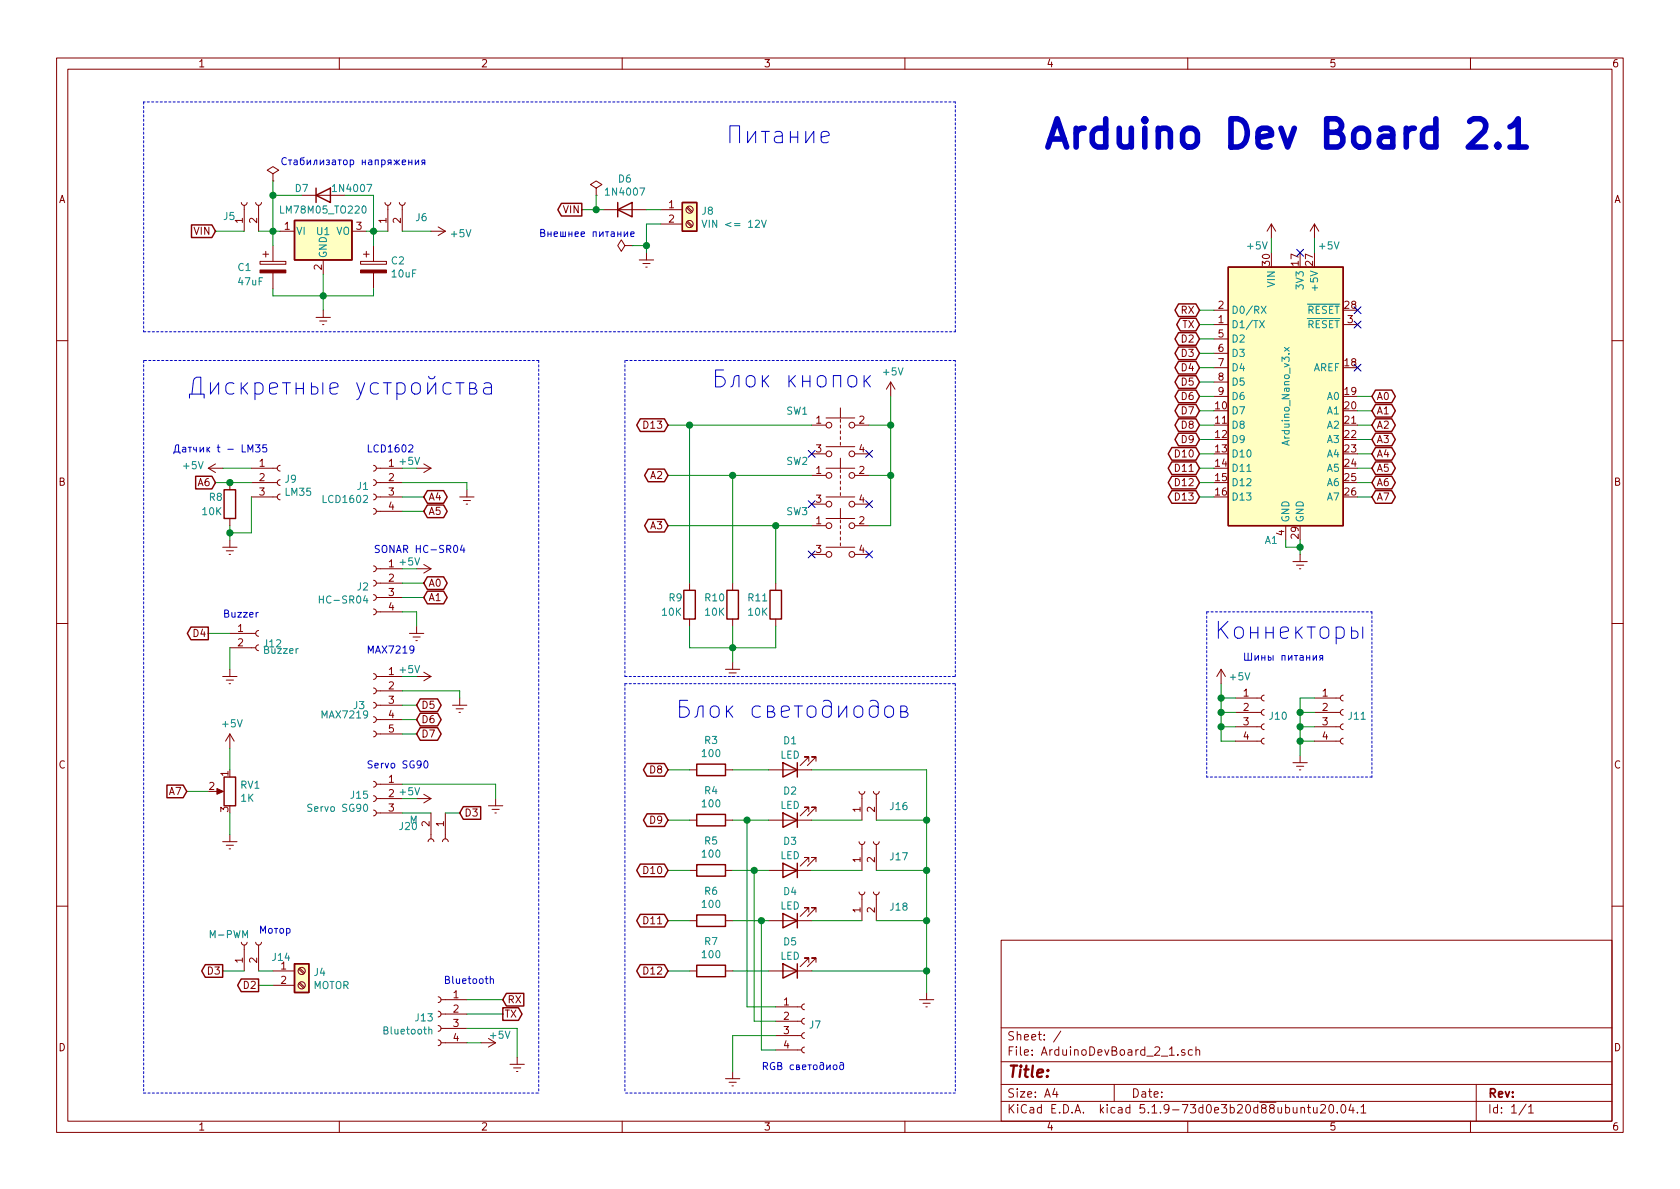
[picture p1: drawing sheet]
EESchema Schematic File Version 4
EELAYER 30 0
EELAYER END
$Descr A4 11693 8268
encoding utf-8
Sheet 1 1
Title ""
Date ""
Rev ""
Comp ""
Comment1 ""
Comment2 ""
Comment3 ""
Comment4 ""
$EndDescr
$Comp
L Connector:Screw_Terminal_01x02 J4
U 1 1
P 2100 6750
F 0 "J4" H 2180 6742 50  0000 L CNN
F 1 "MOTOR" H 2180 6651 50  0000 L CNN
F 2 "Connector_PinHeader_2.54mm:PinHeader_1x02_P2.54mm_Vertical" H 2100 6750 50  0001 C CNN
F 3 "~" H 2100 6750 50  0001 C CNN
	1    2100 6750
	1    0    0    -1  
$EndComp
$Comp
L Connector:Conn_01x04_Female J2
U 1 1
P 2600 4050
F 0 "J2" H 2628 4026 50  0000 L CNN
F 1 "HC-SR04" H 2628 3935 50  0000 L CNN
F 2 "Connector_PinSocket_2.54mm:PinSocket_1x04_P2.54mm_Vertical" H 2600 4050 50  0001 C CNN
F 3 "~" H 2600 4050 50  0001 C CNN
	1    2600 4050
	-1   0    0    -1  
$EndComp
Text GLabel 1550 6750 0    50   Output ~ 0
D3
$Comp
L power:Earth #PWR014
U 1 1
P 9050 3850
F 0 "#PWR014" H 9050 3600 50  0001 C CNN
F 1 "Earth" H 9050 3700 50  0001 C CNN
F 2 "" H 9050 3850 50  0001 C CNN
F 3 "~" H 9050 3850 50  0001 C CNN
	1    9050 3850
	1    0    0    -1  
$EndComp
$Comp
L power:+5V #PWR015
U 1 1
P 9150 1650
F 0 "#PWR015" H 9150 1500 50  0001 C CNN
F 1 "+5V" H 9250 1600 50  0000 C CNN
F 2 "" H 9150 1650 50  0001 C CNN
F 3 "" H 9150 1650 50  0001 C CNN
	1    9150 1650
	1    0    0    -1  
$EndComp
Wire Wire Line
	9150 1650 9150 1750
Text GLabel 8350 2350 0    50   BiDi ~ 0
D2
Wire Wire Line
	8450 2350 8350 2350
$Comp
L Connector:Conn_01x03_Female J9
U 1 1
P 1950 3350
F 0 "J9" H 1978 3376 50  0000 L CNN
F 1 "LM35" H 1978 3285 50  0000 L CNN
F 2 "Connector_PinSocket_2.54mm:PinSocket_1x03_P2.54mm_Vertical" H 1950 3350 50  0001 C CNN
F 3 "~" H 1950 3350 50  0001 C CNN
	1    1950 3350
	1    0    0    -1  
$EndComp
$Comp
L Device:R R8
U 1 1
P 1600 3500
F 0 "R8" H 1450 3550 50  0000 L CNN
F 1 "10K" H 1400 3450 50  0000 L CNN
F 2 "Resistor_THT:R_Axial_DIN0411_L9.9mm_D3.6mm_P12.70mm_Horizontal" V 1530 3500 50  0001 C CNN
F 3 "~" H 1600 3500 50  0001 C CNN
	1    1600 3500
	1    0    0    -1  
$EndComp
$Comp
L power:+5V #PWR019
U 1 1
P 1550 3250
F 0 "#PWR019" H 1550 3100 50  0001 C CNN
F 1 "+5V" V 1565 3378 50  0000 L CNN
F 2 "" H 1550 3250 50  0001 C CNN
F 3 "" H 1550 3250 50  0001 C CNN
	1    1550 3250
	0    -1   -1   0   
$EndComp
$Comp
L Regulator_Linear:LM78M05_TO220 U1
U 1 1
P 2250 1600
F 0 "U1" H 2250 1600 50  0000 C CNN
F 1 "LM78M05_TO220" H 2250 1750 50  0000 C CNN
F 2 "Package_TO_SOT_THT:TO-92_Wide" H 2250 1825 50  0001 C CIN
F 3 "http://www.fairchildsemi.com/ds/LM/LM78M05.pdf" H 2250 1550 50  0001 C CNN
	1    2250 1600
	1    0    0    -1  
$EndComp
$Comp
L power:Earth #PWR010
U 1 1
P 2250 2150
F 0 "#PWR010" H 2250 1900 50  0001 C CNN
F 1 "Earth" H 2250 2000 50  0001 C CNN
F 2 "" H 2250 2150 50  0001 C CNN
F 3 "~" H 2250 2150 50  0001 C CNN
	1    2250 2150
	1    0    0    -1  
$EndComp
$Comp
L Connector:Conn_01x02_Female J6
U 1 1
P 2700 1400
F 0 "J6" V 2592 1212 50  0000 R CNN
F 1 "Conn_01x02_Female" V 2547 1212 50  0001 R CNN
F 2 "Connector_PinHeader_2.54mm:PinHeader_1x02_P2.54mm_Vertical" H 2700 1400 50  0001 C CNN
F 3 "~" H 2700 1400 50  0001 C CNN
	1    2700 1400
	0    -1   -1   0   
$EndComp
$Comp
L Connector:Conn_01x02_Female J5
U 1 1
P 1700 1400
F 0 "J5" V 1600 1550 50  0000 R CNN
F 1 "Conn_01x02_Female" V 1547 1212 50  0001 R CNN
F 2 "Connector_PinHeader_2.54mm:PinHeader_1x02_P2.54mm_Vertical" H 1700 1400 50  0001 C CNN
F 3 "~" H 1700 1400 50  0001 C CNN
	1    1700 1400
	0    -1   -1   0   
$EndComp
Wire Wire Line
	2550 1600 2600 1600
$Comp
L power:+5V #PWR012
U 1 1
P 3000 1600
F 0 "#PWR012" H 3000 1450 50  0001 C CNN
F 1 "+5V" V 3015 1728 50  0000 L CNN
F 2 "" H 3000 1600 50  0001 C CNN
F 3 "" H 3000 1600 50  0001 C CNN
	1    3000 1600
	0    1    1    0   
$EndComp
Wire Wire Line
	3000 1600 2800 1600
Wire Wire Line
	1700 1600 1500 1600
Wire Wire Line
	1900 6750 1800 6750
Wire Wire Line
	1900 6850 1800 6850
Text GLabel 8350 3450 0    50   BiDi ~ 0
D13
$Comp
L power:+5V #PWR026
U 1 1
P 6200 2750
F 0 "#PWR026" H 6200 2600 50  0001 C CNN
F 1 "+5V" H 6215 2923 50  0000 C CNN
F 2 "" H 6200 2750 50  0001 C CNN
F 3 "" H 6200 2750 50  0001 C CNN
	1    6200 2750
	1    0    0    -1  
$EndComp
Text GLabel 4650 2950 0    50   BiDi ~ 0
D13
Text GLabel 4650 3300 0    50   BiDi ~ 0
A2
Text GLabel 4650 3650 0    50   BiDi ~ 0
A3
$Comp
L Device:R R11
U 1 1
P 5400 4200
F 0 "R11" H 5200 4250 50  0000 L CNN
F 1 "10K" H 5200 4150 50  0000 L CNN
F 2 "Resistor_THT:R_Axial_DIN0411_L9.9mm_D3.6mm_P12.70mm_Horizontal" V 5330 4200 50  0001 C CNN
F 3 "~" H 5400 4200 50  0001 C CNN
	1    5400 4200
	1    0    0    -1  
$EndComp
$Comp
L Device:R R10
U 1 1
P 5100 4200
F 0 "R10" H 4900 4250 50  0000 L CNN
F 1 "10K" H 4900 4150 50  0000 L CNN
F 2 "Resistor_THT:R_Axial_DIN0411_L9.9mm_D3.6mm_P12.70mm_Horizontal" V 5030 4200 50  0001 C CNN
F 3 "~" H 5100 4200 50  0001 C CNN
	1    5100 4200
	1    0    0    -1  
$EndComp
$Comp
L Device:R R9
U 1 1
P 4800 4200
F 0 "R9" H 4650 4250 50  0000 L CNN
F 1 "10K" H 4600 4150 50  0000 L CNN
F 2 "Resistor_THT:R_Axial_DIN0411_L9.9mm_D3.6mm_P12.70mm_Horizontal" V 4730 4200 50  0001 C CNN
F 3 "~" H 4800 4200 50  0001 C CNN
	1    4800 4200
	1    0    0    -1  
$EndComp
Wire Wire Line
	5100 4350 5100 4500
$Comp
L power:Earth #PWR023
U 1 1
P 5100 4600
F 0 "#PWR023" H 5100 4350 50  0001 C CNN
F 1 "Earth" H 5100 4450 50  0001 C CNN
F 2 "" H 5100 4600 50  0001 C CNN
F 3 "~" H 5100 4600 50  0001 C CNN
	1    5100 4600
	1    0    0    -1  
$EndComp
Text GLabel 9550 2950 2    50   BiDi ~ 0
A2
Text GLabel 9550 3050 2    50   BiDi ~ 0
A3
Wire Wire Line
	9550 3050 9450 3050
Wire Wire Line
	9550 2950 9450 2950
$Comp
L Device:LED D1
U 1 1
P 5500 5350
F 0 "D1" H 5500 5150 50  0000 C CNN
F 1 "LED" H 5500 5250 50  0000 C CNN
F 2 "LED_THT:LED_D5.0mm" H 5500 5350 50  0001 C CNN
F 3 "~" H 5500 5350 50  0001 C CNN
	1    5500 5350
	-1   0    0    1   
$EndComp
$Comp
L Device:LED D2
U 1 1
P 5500 5700
F 0 "D2" H 5500 5500 50  0000 C CNN
F 1 "LED" H 5500 5600 50  0000 C CNN
F 2 "LED_THT:LED_D5.0mm" H 5500 5700 50  0001 C CNN
F 3 "~" H 5500 5700 50  0001 C CNN
	1    5500 5700
	-1   0    0    1   
$EndComp
$Comp
L Device:LED D3
U 1 1
P 5500 6050
F 0 "D3" H 5500 5850 50  0000 C CNN
F 1 "LED" H 5500 5950 50  0000 C CNN
F 2 "LED_THT:LED_D5.0mm" H 5500 6050 50  0001 C CNN
F 3 "~" H 5500 6050 50  0001 C CNN
	1    5500 6050
	-1   0    0    1   
$EndComp
$Comp
L Device:LED D4
U 1 1
P 5500 6400
F 0 "D4" H 5500 6200 50  0000 C CNN
F 1 "LED" H 5500 6300 50  0000 C CNN
F 2 "LED_THT:LED_D5.0mm" H 5500 6400 50  0001 C CNN
F 3 "~" H 5500 6400 50  0001 C CNN
	1    5500 6400
	-1   0    0    1   
$EndComp
$Comp
L Device:LED D5
U 1 1
P 5500 6750
F 0 "D5" H 5500 6550 50  0000 C CNN
F 1 "LED" H 5500 6650 50  0000 C CNN
F 2 "LED_THT:LED_D5.0mm" H 5500 6750 50  0001 C CNN
F 3 "~" H 5500 6750 50  0001 C CNN
	1    5500 6750
	-1   0    0    1   
$EndComp
Wire Wire Line
	5650 5350 6450 5350
Wire Wire Line
	6450 5350 6450 5700
Wire Wire Line
	6450 6750 5650 6750
Connection ~ 6450 5700
Wire Wire Line
	6450 5700 6450 6050
Connection ~ 6450 6050
Wire Wire Line
	6450 6050 6450 6400
Connection ~ 6450 6400
Wire Wire Line
	6450 6400 6450 6750
$Comp
L power:Earth #PWR018
U 1 1
P 6450 6900
F 0 "#PWR018" H 6450 6650 50  0001 C CNN
F 1 "Earth" H 6450 6750 50  0001 C CNN
F 2 "" H 6450 6900 50  0001 C CNN
F 3 "~" H 6450 6900 50  0001 C CNN
	1    6450 6900
	1    0    0    -1  
$EndComp
Wire Wire Line
	6450 6900 6450 6750
Connection ~ 6450 6750
$Comp
L Device:R R3
U 1 1
P 4950 5350
F 0 "R3" V 4743 5350 50  0000 C CNN
F 1 "100" V 4834 5350 50  0000 C CNN
F 2 "Resistor_THT:R_Axial_DIN0411_L9.9mm_D3.6mm_P12.70mm_Horizontal" V 4880 5350 50  0001 C CNN
F 3 "~" H 4950 5350 50  0001 C CNN
	1    4950 5350
	0    1    1    0   
$EndComp
$Comp
L Device:R R4
U 1 1
P 4950 5700
F 0 "R4" V 4743 5700 50  0000 C CNN
F 1 "100" V 4834 5700 50  0000 C CNN
F 2 "Resistor_THT:R_Axial_DIN0411_L9.9mm_D3.6mm_P12.70mm_Horizontal" V 4880 5700 50  0001 C CNN
F 3 "~" H 4950 5700 50  0001 C CNN
	1    4950 5700
	0    1    1    0   
$EndComp
$Comp
L Device:R R5
U 1 1
P 4950 6050
F 0 "R5" V 4743 6050 50  0000 C CNN
F 1 "100" V 4834 6050 50  0000 C CNN
F 2 "Resistor_THT:R_Axial_DIN0411_L9.9mm_D3.6mm_P12.70mm_Horizontal" V 4880 6050 50  0001 C CNN
F 3 "~" H 4950 6050 50  0001 C CNN
	1    4950 6050
	0    1    1    0   
$EndComp
$Comp
L Device:R R6
U 1 1
P 4950 6400
F 0 "R6" V 4743 6400 50  0000 C CNN
F 1 "100" V 4834 6400 50  0000 C CNN
F 2 "Resistor_THT:R_Axial_DIN0411_L9.9mm_D3.6mm_P12.70mm_Horizontal" V 4880 6400 50  0001 C CNN
F 3 "~" H 4950 6400 50  0001 C CNN
	1    4950 6400
	0    1    1    0   
$EndComp
$Comp
L Device:R R7
U 1 1
P 4950 6750
F 0 "R7" V 4743 6750 50  0000 C CNN
F 1 "100" V 4834 6750 50  0000 C CNN
F 2 "Resistor_THT:R_Axial_DIN0411_L9.9mm_D3.6mm_P12.70mm_Horizontal" V 4880 6750 50  0001 C CNN
F 3 "~" H 4950 6750 50  0001 C CNN
	1    4950 6750
	0    1    1    0   
$EndComp
$Comp
L Connector:Conn_01x04_Female J7
U 1 1
P 5600 7100
F 0 "J7" H 5628 7076 50  0000 L CNN
F 1 "Conn_01x04_Female" H 5628 6985 50  0001 L CNN
F 2 "Connector_PinHeader_2.54mm:PinHeader_1x04_P2.54mm_Vertical" H 5600 7100 50  0001 C CNN
F 3 "~" H 5600 7100 50  0001 C CNN
	1    5600 7100
	1    0    0    -1  
$EndComp
$Comp
L power:Earth #PWR011
U 1 1
P 5100 7450
F 0 "#PWR011" H 5100 7200 50  0001 C CNN
F 1 "Earth" H 5100 7300 50  0001 C CNN
F 2 "" H 5100 7450 50  0001 C CNN
F 3 "~" H 5100 7450 50  0001 C CNN
	1    5100 7450
	1    0    0    -1  
$EndComp
Wire Wire Line
	5400 7200 5100 7200
Wire Wire Line
	5100 7200 5100 7450
Wire Wire Line
	5400 7300 5300 7300
Wire Wire Line
	5400 7100 5250 7100
Wire Wire Line
	5400 7000 5200 7000
Wire Wire Line
	5350 5350 5100 5350
Text GLabel 4650 5350 0    50   BiDi ~ 0
D8
Wire Wire Line
	4800 5350 4650 5350
Wire Wire Line
	8450 3450 8350 3450
Text GLabel 8350 2950 0    50   BiDi ~ 0
D8
Wire Wire Line
	8450 2950 8350 2950
Text GLabel 4650 5700 0    50   BiDi ~ 0
D9
Text GLabel 8350 3050 0    50   BiDi ~ 0
D9
Wire Wire Line
	8350 3050 8450 3050
Wire Wire Line
	4800 5700 4650 5700
Text GLabel 4650 6050 0    50   BiDi ~ 0
D10
Wire Wire Line
	4800 6050 4650 6050
Text GLabel 8350 3150 0    50   BiDi ~ 0
D10
Wire Wire Line
	8450 3150 8350 3150
Text GLabel 4650 6400 0    50   BiDi ~ 0
D11
Wire Wire Line
	4800 6400 4650 6400
Text GLabel 8350 3250 0    50   BiDi ~ 0
D11
Wire Wire Line
	8450 3250 8350 3250
Text GLabel 4650 6750 0    50   BiDi ~ 0
D12
Wire Wire Line
	4800 6750 4650 6750
Text GLabel 8350 3350 0    50   BiDi ~ 0
D12
Wire Wire Line
	8450 3350 8350 3350
Text Notes 1800 6500 0    50   ~ 0
Мотор
Text Notes 1950 1150 0    50   ~ 0
Стабилизатор напряжения
Text Notes 1200 3150 0    50   ~ 0
Датчик t - LM35
$Comp
L Connector:Screw_Terminal_01x02 J8
U 1 1
P 4800 1450
F 0 "J8" H 4880 1442 50  0000 L CNN
F 1 "VIN <= 12V" H 4880 1351 50  0000 L CNN
F 2 "Connector_Phoenix_MC:PhoenixContact_MCV_1,5_2-G-3.5_1x02_P3.50mm_Vertical" H 4800 1450 50  0001 C CNN
F 3 "~" H 4800 1450 50  0001 C CNN
	1    4800 1450
	1    0    0    -1  
$EndComp
$Comp
L Device:D D6
U 1 1
P 4350 1450
F 0 "D6" H 4350 1666 50  0000 C CNN
F 1 "1N4007" H 4350 1575 50  0000 C CNN
F 2 "Diode_THT:D_A-405_P7.62mm_Horizontal" H 4350 1450 50  0001 C CNN
F 3 "~" H 4350 1450 50  0001 C CNN
	1    4350 1450
	1    0    0    -1  
$EndComp
Wire Wire Line
	4600 1450 4500 1450
Wire Wire Line
	4600 1550 4500 1550
Wire Wire Line
	4500 1550 4500 1700
$Comp
L power:Earth #PWR017
U 1 1
P 4500 1750
F 0 "#PWR017" H 4500 1500 50  0001 C CNN
F 1 "Earth" H 4500 1600 50  0001 C CNN
F 2 "" H 4500 1750 50  0001 C CNN
F 3 "~" H 4500 1750 50  0001 C CNN
	1    4500 1750
	1    0    0    -1  
$EndComp
Wire Wire Line
	4200 1450 4150 1450
Text Notes 3750 1650 0    50   ~ 0
Внешнее питание
Text Notes 4950 2700 0    118  ~ 0
Блок кнопок
Text Notes 4700 5000 0    118  ~ 0
Блок светодиодов
$Comp
L Connector:Conn_01x04_Female J10
U 1 1
P 8800 4950
F 0 "J10" H 8828 4926 50  0000 L CNN
F 1 "+5V" H 8828 4835 50  0001 L CNN
F 2 "Connector_PinHeader_2.54mm:PinHeader_1x04_P2.54mm_Vertical" H 8800 4950 50  0001 C CNN
F 3 "~" H 8800 4950 50  0001 C CNN
	1    8800 4950
	1    0    0    -1  
$EndComp
$Comp
L Connector:Conn_01x04_Female J11
U 1 1
P 9350 4950
F 0 "J11" H 9378 4926 50  0000 L CNN
F 1 "GND" H 9378 4835 50  0001 L CNN
F 2 "Connector_PinHeader_2.54mm:PinHeader_1x04_P2.54mm_Vertical" H 9350 4950 50  0001 C CNN
F 3 "~" H 9350 4950 50  0001 C CNN
	1    9350 4950
	1    0    0    -1  
$EndComp
Wire Wire Line
	8600 4850 8500 4850
Wire Wire Line
	8500 4850 8500 4950
Wire Wire Line
	8500 5150 8600 5150
Wire Wire Line
	8600 4950 8500 4950
Connection ~ 8500 4950
Wire Wire Line
	8500 4950 8500 5050
Wire Wire Line
	8600 5050 8500 5050
Connection ~ 8500 5050
Wire Wire Line
	8500 5050 8500 5150
$Comp
L power:+5V #PWR022
U 1 1
P 8500 4750
F 0 "#PWR022" H 8500 4600 50  0001 C CNN
F 1 "+5V" H 8550 4800 50  0000 L CNN
F 2 "" H 8500 4750 50  0001 C CNN
F 3 "" H 8500 4750 50  0001 C CNN
	1    8500 4750
	1    0    0    -1  
$EndComp
Wire Wire Line
	8500 4750 8500 4850
Connection ~ 8500 4850
Wire Wire Line
	9150 4850 9050 4850
Wire Wire Line
	9050 4850 9050 4950
Wire Wire Line
	9050 5150 9150 5150
$Comp
L power:Earth #PWR024
U 1 1
P 9050 5250
F 0 "#PWR024" H 9050 5000 50  0001 C CNN
F 1 "Earth" H 9050 5100 50  0001 C CNN
F 2 "" H 9050 5250 50  0001 C CNN
F 3 "~" H 9050 5250 50  0001 C CNN
	1    9050 5250
	1    0    0    -1  
$EndComp
Wire Wire Line
	9050 5250 9050 5150
Connection ~ 9050 5150
Wire Wire Line
	9150 5050 9050 5050
Connection ~ 9050 5050
Wire Wire Line
	9050 5050 9050 5150
Wire Wire Line
	9150 4950 9050 4950
Connection ~ 9050 4950
Wire Wire Line
	9050 4950 9050 5050
Text Notes 8650 4600 0    50   ~ 0
Шины питания
Wire Wire Line
	8450 2550 8350 2550
$Comp
L Connector:Conn_01x02_Female J12
U 1 1
P 1800 4400
F 0 "J12" H 1828 4330 50  0000 L CNN
F 1 "Buzzer" H 1828 4285 50  0000 L CNN
F 2 "Connector_PinHeader_2.54mm:PinHeader_1x02_P2.54mm_Vertical" H 1800 4400 50  0001 C CNN
F 3 "~" H 1800 4400 50  0001 C CNN
	1    1800 4400
	1    0    0    -1  
$EndComp
Text GLabel 1450 4400 0    50   Output ~ 0
D4
Wire Wire Line
	1600 4400 1450 4400
$Comp
L power:Earth #PWR025
U 1 1
P 1600 4650
F 0 "#PWR025" H 1600 4400 50  0001 C CNN
F 1 "Earth" H 1600 4500 50  0001 C CNN
F 2 "" H 1600 4650 50  0001 C CNN
F 3 "~" H 1600 4650 50  0001 C CNN
	1    1600 4650
	1    0    0    -1  
$EndComp
Wire Wire Line
	1600 4650 1600 4500
Text Notes 1550 4300 0    50   ~ 0
Buzzer
Wire Wire Line
	9550 3450 9450 3450
$Comp
L Device:R_POT RV1
U 1 1
P 1600 5500
F 0 "RV1" H 1530 5546 50  0000 R CNN
F 1 "1K" H 1530 5455 50  0000 R CNN
F 2 "Potentiometer_THT:Potentiometer_Runtron_RM-065_Vertical" H 1600 5500 50  0001 C CNN
F 3 "~" H 1600 5500 50  0001 C CNN
	1    1600 5500
	-1   0    0    -1  
$EndComp
Text GLabel 1300 5500 0    50   Input ~ 0
A7
Wire Wire Line
	1450 5500 1300 5500
$Comp
L power:Earth #PWR028
U 1 1
P 1600 5800
F 0 "#PWR028" H 1600 5550 50  0001 C CNN
F 1 "Earth" H 1600 5650 50  0001 C CNN
F 2 "" H 1600 5800 50  0001 C CNN
F 3 "~" H 1600 5800 50  0001 C CNN
	1    1600 5800
	1    0    0    -1  
$EndComp
Wire Wire Line
	1600 5800 1600 5650
$Comp
L power:+5V #PWR027
U 1 1
P 1600 5200
F 0 "#PWR027" H 1600 5050 50  0001 C CNN
F 1 "+5V" H 1615 5373 50  0000 C CNN
F 2 "" H 1600 5200 50  0001 C CNN
F 3 "" H 1600 5200 50  0001 C CNN
	1    1600 5200
	1    0    0    -1  
$EndComp
Wire Wire Line
	1600 5200 1600 5350
Text Notes 2550 4550 0    50   ~ 0
MAX7219
Text Notes 2600 3850 0    50   ~ 0
SONAR HC-SR04
$Comp
L Connector:Conn_01x04_Female J1
U 1 1
P 2600 3350
F 0 "J1" H 2628 3326 50  0000 L CNN
F 1 "LCD1602" H 2628 3235 50  0000 L CNN
F 2 "Connector_PinHeader_2.54mm:PinHeader_1x04_P2.54mm_Vertical" H 2600 3350 50  0001 C CNN
F 3 "~" H 2600 3350 50  0001 C CNN
	1    2600 3350
	-1   0    0    -1  
$EndComp
$Comp
L Connector:Conn_01x05_Female J3
U 1 1
P 2600 4900
F 0 "J3" H 2700 4900 50  0000 C CNN
F 1 "MAX7219" H 2628 4835 50  0000 L CNN
F 2 "Connector_PinHeader_2.54mm:PinHeader_1x05_P2.54mm_Vertical" H 2600 4900 50  0001 C CNN
F 3 "~" H 2600 4900 50  0001 C CNN
	1    2600 4900
	-1   0    0    -1  
$EndComp
Text Notes 2550 3150 0    50   ~ 0
LCD1602
$Comp
L power:+5V #PWR05
U 1 1
P 2900 4700
F 0 "#PWR05" H 2900 4550 50  0001 C CNN
F 1 "+5V" V 2850 4650 50  0000 C CNN
F 2 "" H 2900 4700 50  0001 C CNN
F 3 "" H 2900 4700 50  0001 C CNN
	1    2900 4700
	0    1    1    0   
$EndComp
$Comp
L power:Earth #PWR06
U 1 1
P 3200 4850
F 0 "#PWR06" H 3200 4600 50  0001 C CNN
F 1 "Earth" H 3200 4700 50  0001 C CNN
F 2 "" H 3200 4850 50  0001 C CNN
F 3 "~" H 3200 4850 50  0001 C CNN
	1    3200 4850
	1    0    0    -1  
$EndComp
Wire Wire Line
	2900 4700 2800 4700
$Comp
L power:+5V #PWR03
U 1 1
P 2900 3950
F 0 "#PWR03" H 2900 3800 50  0001 C CNN
F 1 "+5V" V 2850 3900 50  0000 C CNN
F 2 "" H 2900 3950 50  0001 C CNN
F 3 "" H 2900 3950 50  0001 C CNN
	1    2900 3950
	0    1    1    0   
$EndComp
Wire Wire Line
	2900 3950 2800 3950
$Comp
L power:Earth #PWR04
U 1 1
P 2900 4350
F 0 "#PWR04" H 2900 4100 50  0001 C CNN
F 1 "Earth" H 2900 4200 50  0001 C CNN
F 2 "" H 2900 4350 50  0001 C CNN
F 3 "~" H 2900 4350 50  0001 C CNN
	1    2900 4350
	1    0    0    -1  
$EndComp
Wire Wire Line
	2900 4250 2800 4250
$Comp
L power:+5V #PWR01
U 1 1
P 2900 3250
F 0 "#PWR01" H 2900 3100 50  0001 C CNN
F 1 "+5V" V 2850 3200 50  0000 C CNN
F 2 "" H 2900 3250 50  0001 C CNN
F 3 "" H 2900 3250 50  0001 C CNN
	1    2900 3250
	0    1    1    0   
$EndComp
$Comp
L power:Earth #PWR02
U 1 1
P 3250 3400
F 0 "#PWR02" H 3250 3150 50  0001 C CNN
F 1 "Earth" H 3250 3250 50  0001 C CNN
F 2 "" H 3250 3400 50  0001 C CNN
F 3 "~" H 3250 3400 50  0001 C CNN
	1    3250 3400
	1    0    0    -1  
$EndComp
Wire Wire Line
	2900 3250 2800 3250
Text GLabel 9550 3150 2    50   BiDi ~ 0
A4
Wire Wire Line
	9550 3150 9450 3150
Text GLabel 2950 3450 2    50   BiDi ~ 0
A4
Wire Wire Line
	2950 3450 2800 3450
Text GLabel 9550 3250 2    50   BiDi ~ 0
A5
Wire Wire Line
	9550 3250 9450 3250
Text GLabel 2950 3550 2    50   BiDi ~ 0
A5
Wire Wire Line
	2950 3550 2800 3550
Text GLabel 9550 2750 2    50   BiDi ~ 0
A0
Text GLabel 9550 2850 2    50   BiDi ~ 0
A1
Wire Wire Line
	9550 2750 9450 2750
Wire Wire Line
	9550 2850 9450 2850
Text GLabel 2950 4050 2    50   BiDi ~ 0
A0
Text GLabel 2950 4150 2    50   BiDi ~ 0
A1
Wire Wire Line
	2950 4050 2800 4050
Wire Wire Line
	2950 4150 2800 4150
Text GLabel 8350 2650 0    50   BiDi ~ 0
D5
Wire Wire Line
	8450 2650 8350 2650
Text GLabel 8350 2750 0    50   BiDi ~ 0
D6
Text GLabel 8350 2850 0    50   BiDi ~ 0
D7
Wire Wire Line
	8450 2750 8350 2750
Wire Wire Line
	8450 2850 8350 2850
Text GLabel 8350 2550 0    50   BiDi ~ 0
D4
Text GLabel 2900 4900 2    50   BiDi ~ 0
D5
Text GLabel 2900 5000 2    50   BiDi ~ 0
D6
Text GLabel 2900 5100 2    50   BiDi ~ 0
D7
Wire Wire Line
	2900 4900 2800 4900
Wire Wire Line
	2900 5000 2800 5000
Wire Wire Line
	2900 5100 2800 5100
Text GLabel 8350 2450 0    50   BiDi ~ 0
D3
Wire Wire Line
	8450 2450 8350 2450
$Comp
L power:PWR_FLAG #FLG0101
U 1 1
P 4150 1350
F 0 "#FLG0101" H 4150 1425 50  0001 C CNN
F 1 "PWR_FLAG" H 4150 1523 50  0001 C CNN
F 2 "" H 4150 1350 50  0001 C CNN
F 3 "~" H 4150 1350 50  0001 C CNN
	1    4150 1350
	1    0    0    -1  
$EndComp
Wire Wire Line
	4150 1350 4150 1450
Connection ~ 4150 1450
Wire Wire Line
	4150 1450 4050 1450
$Comp
L power:PWR_FLAG #FLG0102
U 1 1
P 1900 1250
F 0 "#FLG0102" H 1900 1325 50  0001 C CNN
F 1 "PWR_FLAG" H 1900 1423 50  0001 C CNN
F 2 "" H 1900 1250 50  0001 C CNN
F 3 "~" H 1900 1250 50  0001 C CNN
	1    1900 1250
	1    0    0    -1  
$EndComp
Text Notes 7250 1050 0    197  ~ 39
Arduino Dev Board 2.1
Wire Wire Line
	5100 5700 5200 5700
Text Notes 5300 7450 0    50   ~ 0
RGB светодиод
Wire Wire Line
	5100 6050 5250 6050
Wire Wire Line
	5100 6400 5300 6400
Wire Wire Line
	5100 6750 5350 6750
Wire Wire Line
	5200 7000 5200 5700
Connection ~ 5200 5700
Wire Wire Line
	5200 5700 5350 5700
Wire Wire Line
	5250 7100 5250 6050
Connection ~ 5250 6050
Wire Wire Line
	5250 6050 5350 6050
Wire Wire Line
	5300 7300 5300 6400
Connection ~ 5300 6400
Wire Wire Line
	5300 6400 5350 6400
Wire Wire Line
	1800 1600 1900 1600
Connection ~ 1900 1600
Wire Wire Line
	1900 1600 1950 1600
$Comp
L Device:CP C1
U 1 1
P 1900 1850
F 0 "C1" H 1650 1850 50  0000 L CNN
F 1 "47uF" H 1650 1750 50  0000 L CNN
F 2 "Capacitor_THT:CP_Radial_D5.0mm_P2.50mm" H 1938 1700 50  0001 C CNN
F 3 "~" H 1900 1850 50  0001 C CNN
	1    1900 1850
	1    0    0    -1  
$EndComp
$Comp
L Device:CP C2
U 1 1
P 2600 1850
F 0 "C2" H 2718 1896 50  0000 L CNN
F 1 "10uF" H 2718 1805 50  0000 L CNN
F 2 "Capacitor_THT:CP_Radial_D5.0mm_P2.50mm" H 2638 1700 50  0001 C CNN
F 3 "~" H 2600 1850 50  0001 C CNN
	1    2600 1850
	1    0    0    -1  
$EndComp
Wire Wire Line
	2250 1900 2250 2050
Wire Wire Line
	2600 2000 2600 2050
Wire Wire Line
	2600 2050 2250 2050
Connection ~ 2250 2050
Wire Wire Line
	2250 2050 2250 2150
Wire Wire Line
	1900 2000 1900 2050
Wire Wire Line
	1900 2050 2250 2050
Wire Wire Line
	2600 1700 2600 1600
Connection ~ 2600 1600
Wire Wire Line
	2600 1600 2700 1600
Wire Wire Line
	1900 1700 1900 1600
$Comp
L Device:D D7
U 1 1
P 2250 1350
F 0 "D7" H 2100 1400 50  0000 C CNN
F 1 "1N4007" H 2450 1400 50  0000 C CNN
F 2 "Diode_THT:D_A-405_P7.62mm_Horizontal" H 2250 1350 50  0001 C CNN
F 3 "~" H 2250 1350 50  0001 C CNN
	1    2250 1350
	1    0    0    -1  
$EndComp
Wire Wire Line
	2100 1350 1900 1350
Wire Wire Line
	1900 1350 1900 1600
Wire Wire Line
	2400 1350 2600 1350
Wire Wire Line
	2600 1350 2600 1600
Wire Wire Line
	1900 1250 1900 1350
Connection ~ 1900 1350
Wire Wire Line
	2900 4350 2900 4250
Wire Wire Line
	3200 4800 3200 4850
Wire Wire Line
	2800 4800 3200 4800
Wire Wire Line
	3250 3400 3250 3350
Wire Wire Line
	2800 3350 3250 3350
Wire Wire Line
	8950 3750 8950 3800
Wire Wire Line
	9050 3800 9050 3750
Wire Wire Line
	8950 3800 9050 3800
Wire Wire Line
	9050 3850 9050 3800
Connection ~ 9050 3800
Text GLabel 9550 3350 2    50   BiDi ~ 0
A6
Wire Wire Line
	9550 3350 9450 3350
Text GLabel 8350 2150 0    50   BiDi ~ 0
RX
Wire Wire Line
	8350 2150 8450 2150
Text GLabel 8350 2250 0    50   BiDi ~ 0
TX
Wire Wire Line
	8350 2250 8450 2250
Text GLabel 9550 3450 2    50   BiDi ~ 0
A7
$Comp
L MCU_Module:Arduino_Nano_v3.x A1
U 1 1
P 8950 2750
F 0 "A1" H 8850 1750 50  0000 C CNN
F 1 "Arduino_Nano_v3.x" V 8950 2750 50  0000 C CNN
F 2 "Module:Arduino_Nano" H 8950 2750 50  0001 C CIN
F 3 "http://www.mouser.com/pdfdocs/Gravitech_Arduino_Nano3_0.pdf" H 8950 2750 50  0001 C CNN
	1    8950 2750
	1    0    0    -1  
$EndComp
$Comp
L Connector:Conn_01x03_Female J15
U 1 1
P 2600 5550
F 0 "J15" H 2628 5576 50  0000 L CNN
F 1 "Servo SG90" H 2628 5485 50  0000 L CNN
F 2 "Connector_PinSocket_2.54mm:PinSocket_1x03_P2.54mm_Vertical" H 2600 5550 50  0001 C CNN
F 3 "~" H 2600 5550 50  0001 C CNN
	1    2600 5550
	-1   0    0    -1  
$EndComp
Text GLabel 3200 5650 2    50   Input ~ 0
D3
$Comp
L power:Earth #PWR032
U 1 1
P 3450 5550
F 0 "#PWR032" H 3450 5300 50  0001 C CNN
F 1 "Earth" H 3450 5400 50  0001 C CNN
F 2 "" H 3450 5550 50  0001 C CNN
F 3 "~" H 3450 5550 50  0001 C CNN
	1    3450 5550
	1    0    0    -1  
$EndComp
$Comp
L power:+5V #PWR031
U 1 1
P 2900 5550
F 0 "#PWR031" H 2900 5400 50  0001 C CNN
F 1 "+5V" V 2850 5500 50  0000 C CNN
F 2 "" H 2900 5550 50  0001 C CNN
F 3 "" H 2900 5550 50  0001 C CNN
	1    2900 5550
	0    1    1    0   
$EndComp
Wire Wire Line
	2800 5550 2900 5550
Text Notes 2550 5350 0    50   ~ 0
Servo SG90
$Comp
L Connector:Conn_01x02_Female J16
U 1 1
P 6000 5500
F 0 "J16" V 5892 5312 50  0000 R CNN
F 1 "Conn_01x02_Female" V 5847 5312 50  0001 R CNN
F 2 "Connector_PinHeader_2.54mm:PinHeader_1x02_P2.54mm_Vertical" H 6000 5500 50  0001 C CNN
F 3 "~" H 6000 5500 50  0001 C CNN
	1    6000 5500
	0    -1   -1   0   
$EndComp
$Comp
L Connector:Conn_01x02_Female J17
U 1 1
P 6000 5850
F 0 "J17" V 5892 5662 50  0000 R CNN
F 1 "Conn_01x02_Female" V 5847 5662 50  0001 R CNN
F 2 "Connector_PinHeader_2.54mm:PinHeader_1x02_P2.54mm_Vertical" H 6000 5850 50  0001 C CNN
F 3 "~" H 6000 5850 50  0001 C CNN
	1    6000 5850
	0    -1   -1   0   
$EndComp
$Comp
L Connector:Conn_01x02_Female J18
U 1 1
P 6000 6200
F 0 "J18" V 5892 6012 50  0000 R CNN
F 1 "Conn_01x02_Female" V 5847 6012 50  0001 R CNN
F 2 "Connector_PinHeader_2.54mm:PinHeader_1x02_P2.54mm_Vertical" H 6000 6200 50  0001 C CNN
F 3 "~" H 6000 6200 50  0001 C CNN
	1    6000 6200
	0    -1   -1   0   
$EndComp
Wire Wire Line
	5650 6400 6000 6400
Wire Wire Line
	6100 6400 6450 6400
Wire Wire Line
	5650 6050 6000 6050
Wire Wire Line
	6100 6050 6450 6050
Wire Wire Line
	5650 5700 6000 5700
Wire Wire Line
	6100 5700 6450 5700
Text Notes 1300 2750 0    118  ~ 0
Дискретные устройства
Text Notes 8450 4450 0    118  ~ 0
Коннекторы
Wire Notes Line
	9550 5400 8400 5400
Wire Notes Line
	1000 7600 3750 7600
Wire Notes Line
	6650 7600 4350 7600
Wire Notes Line
	4350 4750 6650 4750
Wire Notes Line
	6650 4750 6650 7600
Wire Notes Line
	4350 4750 4350 7600
Wire Notes Line
	4350 4700 6650 4700
Wire Notes Line
	6650 4700 6650 2500
Wire Notes Line
	6650 2500 4350 2500
Wire Notes Line
	4350 2500 4350 4700
Wire Notes Line
	3750 2500 1000 2500
Wire Notes Line
	3750 2500 3750 7600
Wire Notes Line
	1000 2500 1000 7600
Wire Notes Line
	1000 2300 6650 2300
Wire Notes Line
	6650 2300 6650 700 
Wire Notes Line
	6650 700  1000 700 
Wire Notes Line
	1000 700  1000 2300
Text Notes 5050 1000 0    118  ~ 0
Питание
Wire Wire Line
	4800 4500 4800 4350
Wire Wire Line
	5400 4500 5400 4350
$Comp
L power:PWR_FLAG #FLG0103
U 1 1
P 4400 1700
F 0 "#FLG0103" H 4400 1775 50  0001 C CNN
F 1 "PWR_FLAG" H 4400 1873 50  0001 C CNN
F 2 "" H 4400 1700 50  0001 C CNN
F 3 "~" H 4400 1700 50  0001 C CNN
	1    4400 1700
	0    -1   -1   0   
$EndComp
Wire Wire Line
	4400 1700 4500 1700
Connection ~ 4500 1700
Wire Wire Line
	4500 1700 4500 1750
Wire Wire Line
	3450 5450 3450 5550
Wire Wire Line
	2800 5450 3450 5450
$Comp
L Connector:Conn_01x02_Female J20
U 1 1
P 3100 5850
F 0 "J20" V 2992 5662 50  0000 R CNN
F 1 "M" V 2947 5662 50  0000 R CNN
F 2 "Connector_PinHeader_2.54mm:PinHeader_1x02_P2.54mm_Vertical" H 3100 5850 50  0001 C CNN
F 3 "~" H 3100 5850 50  0001 C CNN
	1    3100 5850
	0    1    1    0   
$EndComp
Wire Wire Line
	2800 5650 3000 5650
Wire Wire Line
	3100 5650 3200 5650
Wire Notes Line
	8400 4250 9550 4250
Wire Notes Line
	8400 4250 8400 5400
Text GLabel 1500 1600 0    50   Input ~ 0
VIN
$Comp
L Connector:Conn_01x04_Female J13
U 1 1
P 3050 7050
F 0 "J13" H 3078 7026 50  0000 L CNN
F 1 "Bluetooth" H 3078 6935 50  0000 L CNN
F 2 "Connector_PinHeader_2.54mm:PinHeader_1x04_P2.54mm_Vertical" H 3050 7050 50  0001 C CNN
F 3 "~" H 3050 7050 50  0001 C CNN
	1    3050 7050
	-1   0    0    -1  
$EndComp
$Comp
L power:Earth #PWR0101
U 1 1
P 3600 7350
F 0 "#PWR0101" H 3600 7100 50  0001 C CNN
F 1 "Earth" H 3600 7200 50  0001 C CNN
F 2 "" H 3600 7350 50  0001 C CNN
F 3 "~" H 3600 7350 50  0001 C CNN
	1    3600 7350
	-1   0    0    -1  
$EndComp
$Comp
L power:+5V #PWR0102
U 1 1
P 3350 7250
F 0 "#PWR0102" H 3350 7100 50  0001 C CNN
F 1 "+5V" V 3400 7300 50  0000 L CNN
F 2 "" H 3350 7250 50  0001 C CNN
F 3 "" H 3350 7250 50  0001 C CNN
	1    3350 7250
	0    1    -1   0   
$EndComp
Wire Wire Line
	3350 7250 3250 7250
Wire Wire Line
	3250 7150 3600 7150
Wire Wire Line
	3600 7150 3600 7350
Text GLabel 3500 6950 2    50   Input ~ 0
RX
Wire Wire Line
	3500 6950 3250 6950
Text GLabel 3500 7050 2    50   Output ~ 0
TX
Wire Wire Line
	3500 7050 3250 7050
Text Notes 3450 6850 2    50   ~ 0
Bluetooth
Wire Notes Line
	9550 4250 9550 5400
Text GLabel 4050 1450 0    50   Output ~ 0
VIN
NoConn ~ 9450 2150
NoConn ~ 9450 2250
NoConn ~ 9450 2550
$Comp
L power:+5V #PWR09
U 1 1
P 8850 1650
F 0 "#PWR09" H 8850 1500 50  0001 C CNN
F 1 "+5V" H 8750 1600 50  0000 C CNN
F 2 "" H 8850 1650 50  0001 C CNN
F 3 "" H 8850 1650 50  0001 C CNN
	1    8850 1650
	1    0    0    -1  
$EndComp
Wire Wire Line
	8850 1650 8850 1750
Text GLabel 1500 3350 0    50   Input ~ 0
A6
Text GLabel 1800 6850 0    50   Output ~ 0
D2
Wire Wire Line
	1500 3350 1600 3350
Wire Wire Line
	1550 3250 1750 3250
$Comp
L power:Earth #PWR0104
U 1 1
P 1600 3750
F 0 "#PWR0104" H 1600 3500 50  0001 C CNN
F 1 "Earth" H 1600 3600 50  0001 C CNN
F 2 "" H 1600 3750 50  0001 C CNN
F 3 "~" H 1600 3750 50  0001 C CNN
	1    1600 3750
	1    0    0    -1  
$EndComp
Connection ~ 1600 3350
Wire Wire Line
	1600 3350 1750 3350
Wire Wire Line
	1600 3650 1600 3700
Wire Wire Line
	1600 3700 1750 3700
Wire Wire Line
	1750 3700 1750 3450
Connection ~ 1600 3700
Wire Wire Line
	1600 3700 1600 3750
$Comp
L Connector:Conn_01x02_Female J14
U 1 1
P 1700 6550
F 0 "J14" V 1592 6362 50  0000 R CNN
F 1 "M-PWM" V 1750 6800 50  0000 R CNN
F 2 "Connector_PinHeader_2.54mm:PinHeader_1x02_P2.54mm_Vertical" H 1700 6550 50  0001 C CNN
F 3 "~" H 1700 6550 50  0001 C CNN
	1    1700 6550
	0    -1   -1   0   
$EndComp
Wire Wire Line
	1550 6750 1700 6750
$Comp
L Switch:SW_Push_Dual SW1
U 1 1
P 5850 2950
F 0 "SW1" H 5550 3050 50  0000 C CNN
F 1 "SW_Push_Dual" H 5850 3144 50  0001 C CNN
F 2 "Button_Switch_THT:SW_PUSH_6mm" H 5850 3150 50  0001 C CNN
F 3 "~" H 5850 3150 50  0001 C CNN
	1    5850 2950
	1    0    0    -1  
$EndComp
$Comp
L Switch:SW_Push_Dual SW2
U 1 1
P 5850 3300
F 0 "SW2" H 5550 3400 50  0000 C CNN
F 1 "SW_Push_Dual" H 5850 3494 50  0001 C CNN
F 2 "Button_Switch_THT:SW_PUSH_6mm" H 5850 3500 50  0001 C CNN
F 3 "~" H 5850 3500 50  0001 C CNN
	1    5850 3300
	1    0    0    -1  
$EndComp
NoConn ~ 6050 3850
Wire Wire Line
	4800 4500 5100 4500
Connection ~ 5100 4500
Wire Wire Line
	5100 4500 5400 4500
Wire Wire Line
	5100 4600 5100 4500
Wire Wire Line
	4650 3650 5400 3650
Wire Wire Line
	4650 3300 5100 3300
Wire Wire Line
	4650 2950 4800 2950
Wire Wire Line
	4800 2950 4800 4050
Connection ~ 4800 2950
Wire Wire Line
	4800 2950 5650 2950
Wire Wire Line
	5100 3300 5100 4050
Connection ~ 5100 3300
Wire Wire Line
	5100 3300 5650 3300
Wire Wire Line
	5400 3650 5400 4050
Connection ~ 5400 3650
Wire Wire Line
	5400 3650 5650 3650
NoConn ~ 6050 3500
NoConn ~ 5650 3150
Wire Wire Line
	6200 2750 6200 2950
Connection ~ 6200 2950
Wire Wire Line
	6050 2950 6200 2950
NoConn ~ 6050 3150
Wire Wire Line
	6200 2950 6200 3300
NoConn ~ 5650 3500
Wire Wire Line
	6050 3300 6200 3300
Connection ~ 6200 3300
Wire Wire Line
	6200 3300 6200 3650
$Comp
L Switch:SW_Push_Dual SW3
U 1 1
P 5850 3650
F 0 "SW3" H 5550 3750 50  0000 C CNN
F 1 "SW_Push_Dual" H 5850 3844 50  0001 C CNN
F 2 "Button_Switch_THT:SW_PUSH_6mm" H 5850 3850 50  0001 C CNN
F 3 "~" H 5850 3850 50  0001 C CNN
	1    5850 3650
	1    0    0    -1  
$EndComp
Wire Wire Line
	6050 3650 6200 3650
NoConn ~ 5650 3850
NoConn ~ 9050 1750
$EndSCHEMATC
